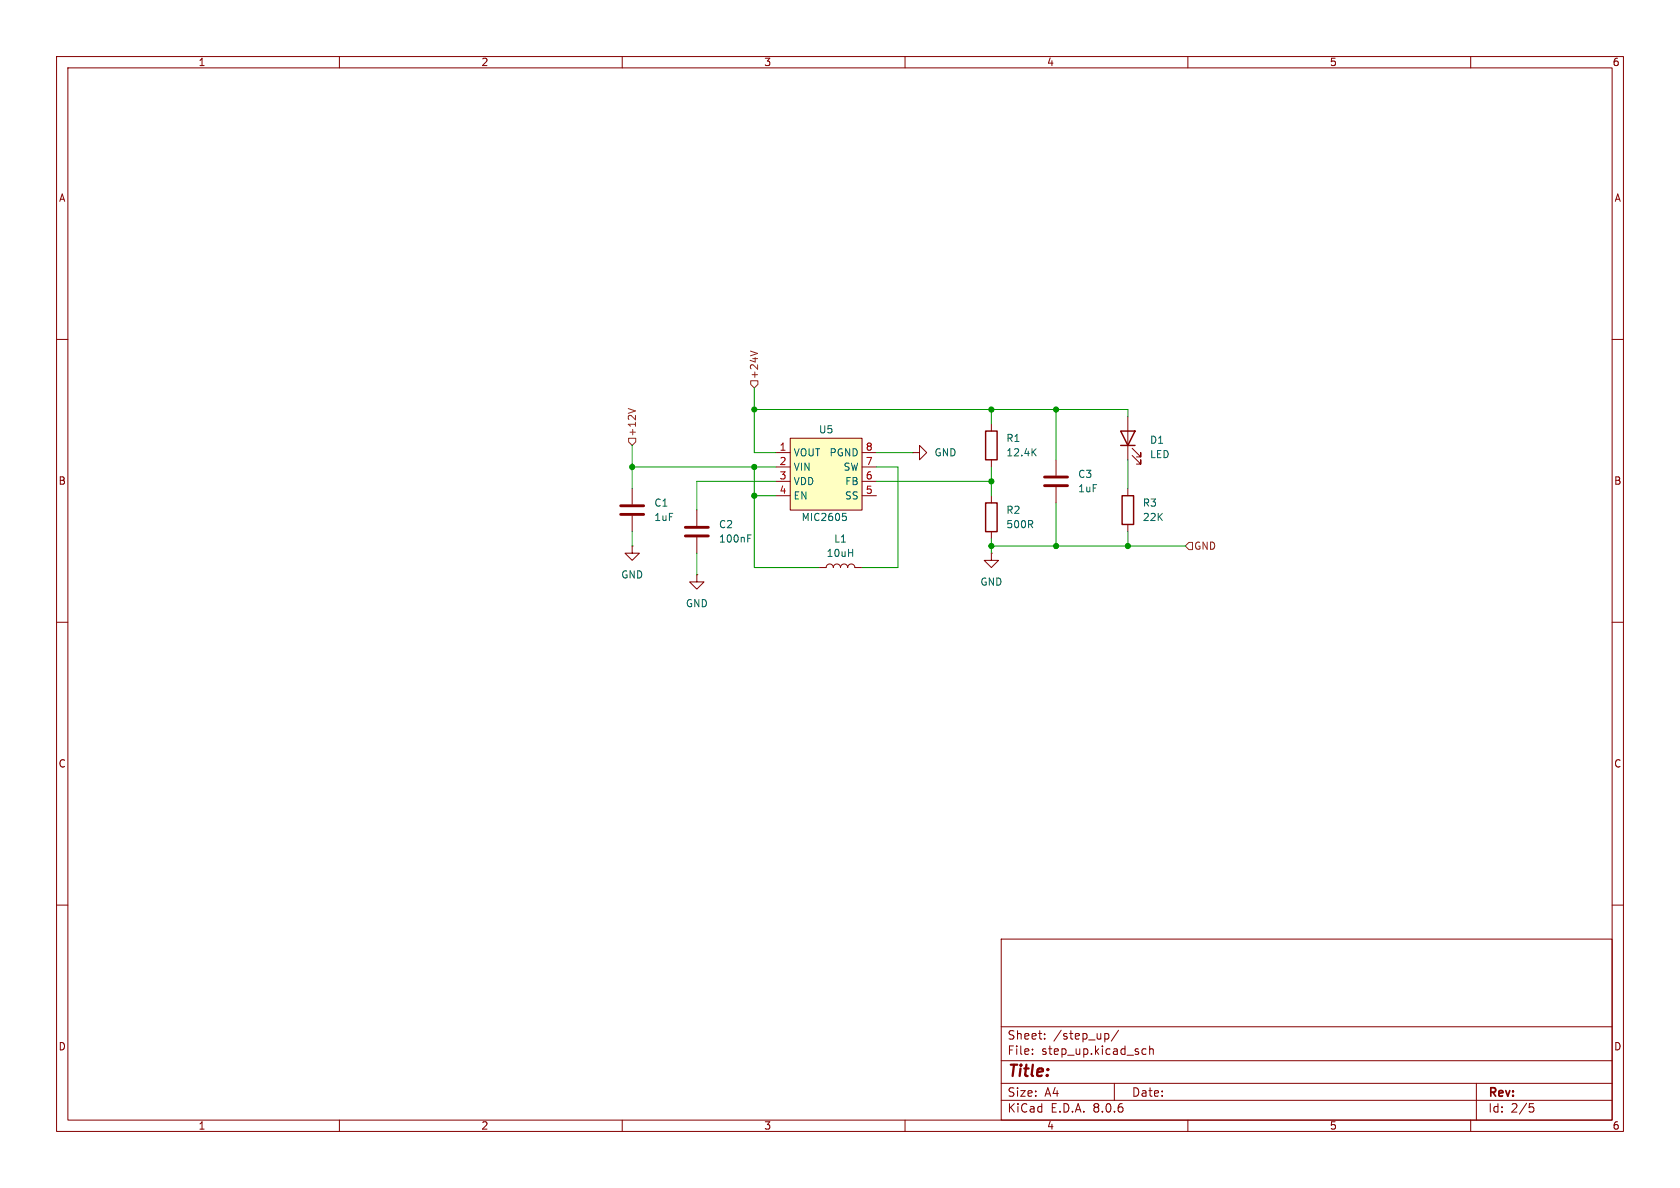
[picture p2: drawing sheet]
<svg xmlns="http://www.w3.org/2000/svg" width="297mm" height="210mm" viewBox="0 0 297 210" stroke-linecap="round" stroke-linejoin="round" font-family="sans-serif">
<g fill="none" stroke="#840000" stroke-width=".18">
<path d="M10 10h277v190h-277zM12 12h273v186h-273zM60 10v2M110 10v2M160 10v2M210 10v2M260 10v2M10 60h2M285 60h2M111.8 96.5v1.3h1.2l-1.2 1.3-1.3-1.3h1.3M111.8 96.5h.1M111.8 86.4v2.8"/>
<path d="M111.8 91.2v2.8M123.2 90.2v2.8M123.2 95v2.8M10 110h2M285 110h2M10 160h2M285 160h2M177 166h108v32h-108zM60 198v2M110 198v2M160 198v2M177 194.5h108"/>
<path d="M177 191.5h108M177 187.5h108M177 181.5h108M182.5 186.3v.1M182.5 185.5v.1M184.7 183.6v.1M184.7 182.8v.1M195.5 182.7l.4 .1 .1 .2v.6l-.5 .1M197 191.5v3M197.7 182.1l-1.2 2M202 186.3l.2 .1 .4-.1M202.6 185.5l-.4-.1-.2 .1"/>
<path d="M203.2 185.5l.3-.1 .3 .1 .1 .9M203.2 184.9v1.5M210 198v2M260 198v2M261 191.5v6.5M270.4 195.1h.7M270.5 195.7h.4l.3 .3-.2 .5-.5 .1"/>
</g>
<path d="M109.7 90.9h4.1M109.7 89.4h4.1M121.2 94.7h4M121.2 93.2h4" fill="none" stroke="#840000" stroke-width=".51"/>
<path d="M132.2 95.2h.4M132.2 94.6h.6" fill="none" stroke="#006464" stroke-width=".18"/>
<path d="M139.7 77.5h12.7v12.7h-12.7z" fill="#ffffc2"/>
<g fill="none" stroke="#840000" stroke-width=".18">
<path d="M139.7 77.5h12.7v12.7h-12.7zM175.3 74.9v1.3M199.4 73.7v7.6M200.2 79.2l1.5 1.6v-.8v.8h-.8M137.2 80h2.5M137.2 82.6h2.5M137.2 85.1h2.5M137.2 87.6h2.5M152.4 80h2.5M152.4 82.6h2.5M152.4 85.1h2.5M152.4 87.6h2.5"/>
<path d="M161.3 80h1.3v-1.3l1.2 1.3-1.2 1.3v-1.3M161.3 80h.1M175.3 97.8v1.3h1.2l-1.2 1.2-1.3-1.2h1.3M175.3 97.8h.1M175.3 81.3v1.3M175.3 87.6v1.3M175.3 94v1.3M186.7 81.3v2.8M186.7 86.1v2.8M199.4 86.4v1.2M199.4 92.7v1.3M200.2 80.5l1.5 1.5v-.7v.7h-.8"/>
<path d="M123.2 101.6v1.3h1.3l-1.3 1.2-1.3-1.2h1.3M123.2 101.6h.1M144.8 100.3h1.2a.64 .64 0 0 1 .7-.6 .64 .64 0 0 1 .6 .6 .64 .64 0 0 1 .7-.6 .64 .64 0 0 1 .6 .6 .64 .64 0 0 1 .6-.6 .64 .64 0 0 1 .7 .6 .64 .64 0 0 1 .6-.6 .64 .64 0 0 1 .6 .6h1.3"/>
</g>
<path d="M182.6 79.9l.6 .7M183.2 79.3l-.8 .7M149 90.7h.6M149.1 91.2h.3l.2 .3-.1 .5h-.4" fill="none" stroke="#006464" stroke-width=".18"/>
<path d="M184.7 85.9h4M184.7 84.3h4" fill="none" stroke="#840000" stroke-width=".51"/>
<path d="M174.2 76.2h2.1v5.1h-2.1zM198.1 76.2h2.6l-1.3 2.5zM198.1 78.7h2.6M174.2 88.9h2.1v5.1h-2.1zM198.4 87.6h2v5.1h-2z" fill="none" stroke="#840000" stroke-width=".25"/>
<path d="M111.1 72.2l1.2 .4M111.1 77.5h1.3v.6l-.6 .6-.7-.6zM132.7 62.1l1.2 .4M132.7 67.3h1.3v.6l-.7 .7-.6-.7zM210.2 95.9h.6v1.3h-.6l-.7-.7z" fill="none" stroke="#725600" stroke-width=".18"/>
<g fill="none" stroke="#009600" stroke-width=".18">
<path d="M111.8 78.7v7.7M133.3 68.6v11.4h3.9M133.3 72.4h66.1v1.3M175.3 72.4v2.5M186.7 72.4v8.9M111.8 94v2.5M111.8 82.6h25.4M123.2 97.8v3.8M133.3 87.6h3.9M133.3 82.6v17.7h11.5M137.2 85.1h-14v5.1M154.9 82.6h3.8v17.7h-6.3"/>
<path d="M154.9 80h6.4M154.9 85.1h20.4M175.3 82.6v5M175.3 95.3v2.5M175.3 96.5h34.2M186.7 88.9v7.6M199.4 81.3v5.1M199.4 94v2.5"/>
</g>
<g fill="#009600" stroke="#009600" stroke-width=".18">
<circle cx="133.3" cy="82.6" r=".46"/>
<circle cx="133.3" cy="72.4" r=".46"/>
<circle cx="133.3" cy="87.6" r=".46"/>
<circle cx="111.8" cy="82.6" r=".46"/>
<circle cx="175.3" cy="72.4" r=".46"/>
<circle cx="199.4" cy="96.5" r=".46"/>
<circle cx="186.7" cy="96.5" r=".46"/>
<circle cx="175.3" cy="96.5" r=".46"/>
<circle cx="186.7" cy="72.4" r=".46"/>
<circle cx="175.3" cy="85.1" r=".46"/>
</g>
<text font-size="2.8" fill="#840000" x="178" y="190.9">Title:</text>
<g font-size="2.1" fill="#840000">
<text x="178" y="184">Sheet:</text>
<text x="186.2" y="184">/step_up/</text>
<text x="178" y="186.7">File:</text>
<text x="184.1" y="186.7">step_up.kicad_sch</text>
<text x="178" y="196.9">KiCad</text>
<text x="178" y="194.1">Size:</text>
<text x="184.7" y="194.1">A4</text>
<text x="185.7" y="196.9">E.D.A.</text>
<text x="193.3" y="196.9">8.0.6</text>
<text x="200" y="194.1">Date:</text>
<text x="263" y="194.3">Rev:</text>
<text x="263" y="196.9">Id:</text>
<text x="267.1" y="196.9">2/5</text>
</g>
<g font-size="1.8" fill="#840000">
<text x="35" y="11.9">1</text>
<text x="85" y="11.9">2</text>
<text x="135" y="11.9">3</text>
<text x="185" y="11.9">4</text>
<text x="235" y="11.9">5</text>
<text x="285" y="11.9">6</text>
<text x="10.3" y="35.9">A</text>
<text x="285.3" y="35.9">A</text>
<text x="10.3" y="85.9">B</text>
<text x="285.3" y="85.9">B</text>
<text x="10.3" y="135.9">C</text>
<text x="285.3" y="135.9">C</text>
<text x="10.3" y="185.9">D</text>
<text x="285.3" y="185.9">D</text>
<text x="35" y="199.9">1</text>
<text x="85" y="199.9">2</text>
<text x="135" y="199.9">3</text>
<text x="185" y="199.9">4</text>
<text x="235" y="199.9">5</text>
<text x="285" y="199.9">6</text>
</g>
<g font-size="1.8" fill="#725600">
<text x="134.2" y="67.1" transform="rotate(-90 134.2 67.1)">+24V</text>
<text x="112.6" y="77.3" transform="rotate(-90 112.6 77.3)">+12V</text>
<text x="211" y="97.4">GND</text>
</g>
<g font-size="1.8" fill="#006464">
<text x="144.7" y="76.8">U5</text>
<text x="140.2" y="80.9">VOUT</text>
<text x="140.2" y="83.4">VIN</text>
<text x="146.5" y="80.9">PGND</text>
<text x="149" y="83.4">SW</text>
<text x="165.1" y="80.9">GND</text>
<text x="177.8" y="78.3">R1</text>
<text x="177.8" y="80.9">12.4K</text>
<text x="203.2" y="78.7">D1</text>
<text x="203.2" y="81.2">LED</text>
<text x="115.6" y="89.8">C1</text>
<text x="140.2" y="86">VDD</text>
<text x="140.2" y="88.5">EN</text>
<text x="149.3" y="88.5">SS</text>
<text x="149.3" y="86">FB</text>
<text x="190.5" y="84.7">C3</text>
<text x="190.5" y="87.2">1uF</text>
<text x="201.9" y="89.8">R3</text>
<text x="115.6" y="92.3">1uF</text>
<text x="127" y="93.6">C2</text>
<text x="141.6" y="92.3">MIC2605</text>
<text x="177.8" y="91">R2</text>
<text x="177.8" y="93.6">500R</text>
<text x="201.9" y="92.3">22K</text>
<text x="127" y="96.1">100nF</text>
<text x="146" y="98.7">10uH</text>
<text x="147.4" y="96.1">L1</text>
<text x="109.7" y="102.5">GND</text>
<text x="121.2" y="107.5">GND</text>
<text x="173.2" y="103.7">GND</text>
</g>
<g font-size="1.8" fill="#a90000">
<text x="137.7" y="79.8">1</text>
<text x="137.7" y="82.3">2</text>
<text x="153" y="82.3">7</text>
<text x="153" y="79.8">8</text>
<text x="137.7" y="84.8">3</text>
<text x="137.7" y="87.4">4</text>
<text x="153" y="87.4">5</text>
<text x="153" y="84.8">6</text>
</g>
</svg>
